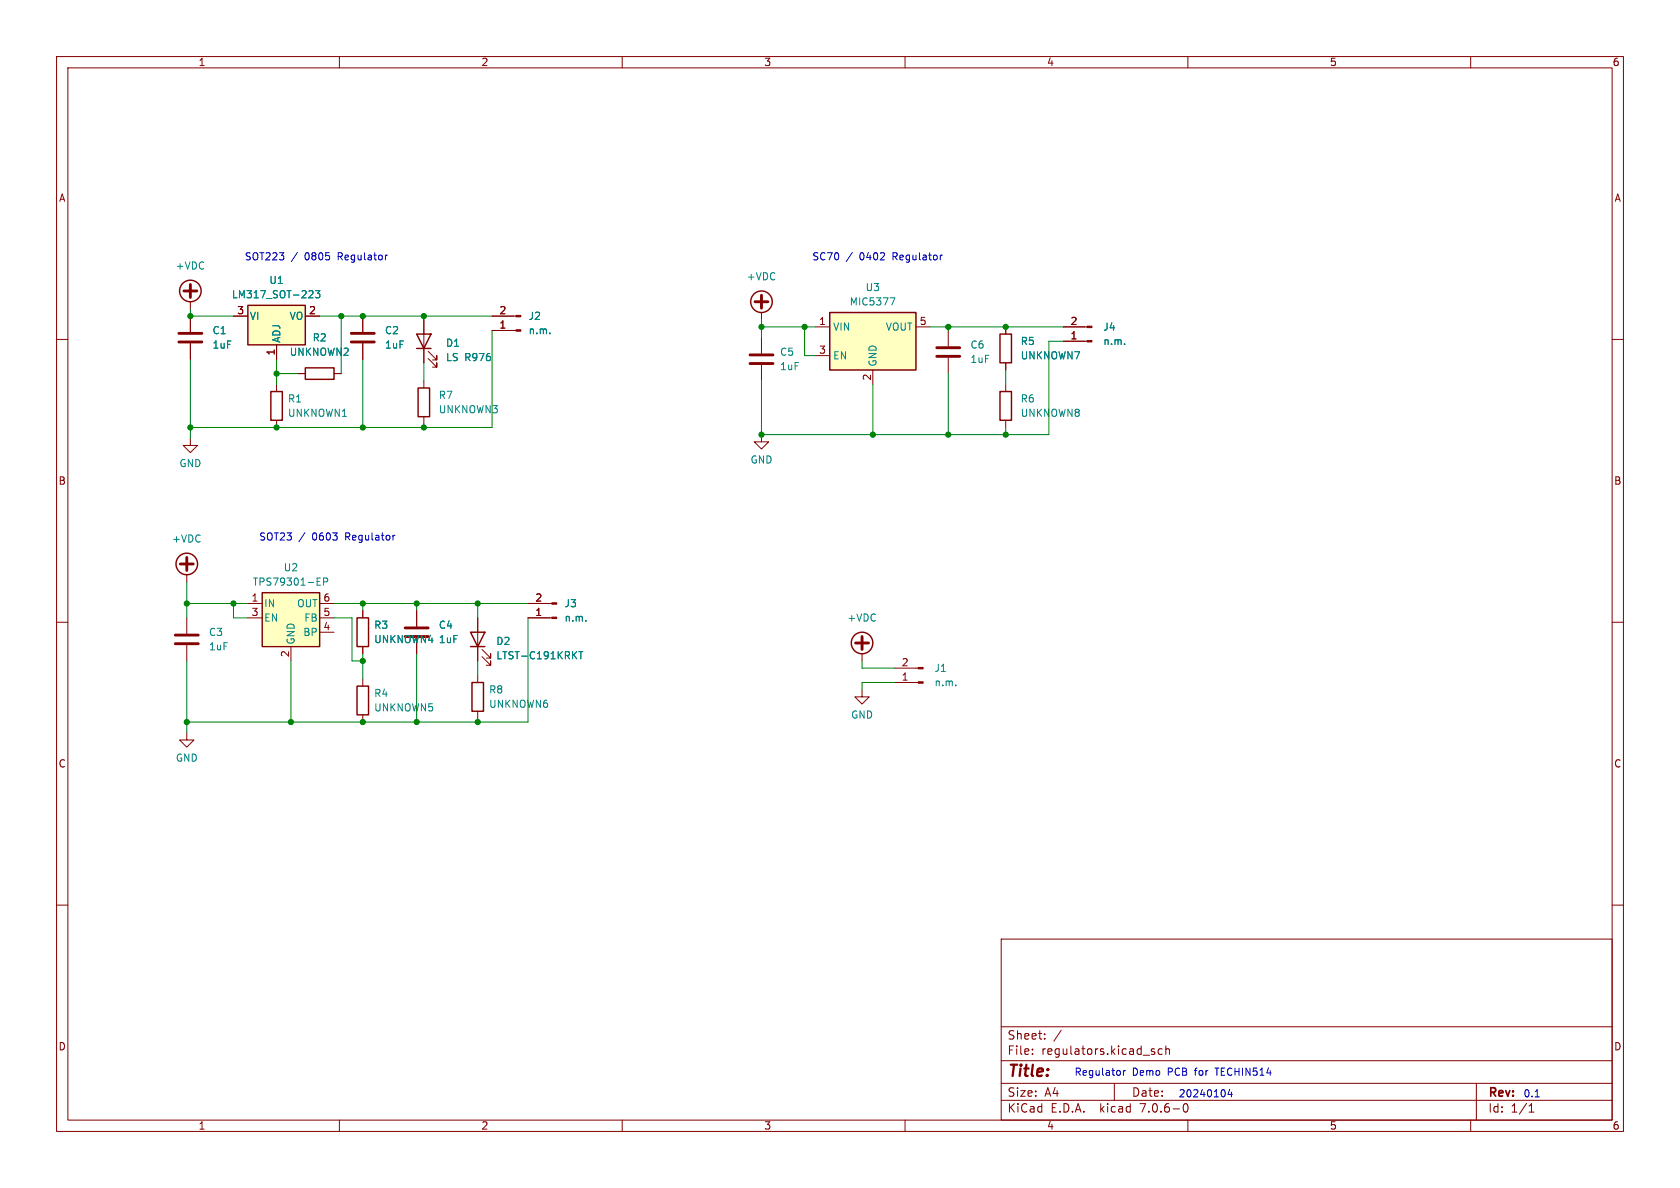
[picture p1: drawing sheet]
(kicad_sch
 (version 20231120)
 (generator "eeschema")
 (generator_version "8.0")
 (paper "A4")
 (lib_symbols
  (symbol "Connector:Conn_01x02_Pin"
   (pin_names
    (offset 1.016) hide) (exclude_from_sim no) (in_bom yes) (on_board yes)
   (property "Reference" "J" (at 0 2.54 0) (effects (font (size 1.27 1.27))))
   (property "Value" "Conn_01x02_Pin" (at 0 -5.08 0) (effects (font (size 1.27 1.27))))
   (property "Footprint" "" (at 0 0 0) (effects (font (size 1.27 1.27)) (hide yes)))
   (property "Datasheet" "~" (at 0 0 0) (effects (font (size 1.27 1.27)) (hide yes)))
   (property "Description" "Generic connector, single row, 01x02, script generated" (at 0 0 0) (effects (font (size 1.27 1.27)) (hide yes)))
   (property "ki_locked" "" (at 0 0 0) (effects (font (size 1.27 1.27))))
   (symbol "Conn_01x02_Pin_1_1"
    (polyline (pts (xy 1.27 -2.54) (xy 0.8636 -2.54)) (stroke (width 0.1524) (type default)) (fill (type none)))
    (polyline (pts (xy 1.27 0) (xy 0.8636 0)) (stroke (width 0.1524) (type default)) (fill (type none)))
    (rectangle (start 0.8636 -2.413) (end 0 -2.667) (stroke (width 0.1524) (type default)) (fill (type outline)))
    (rectangle (start 0.8636 0.127) (end 0 -0.127) (stroke (width 0.1524) (type default)) (fill (type outline)))
    (pin passive line (at 5.08 0 180) (length 3.81) (name "Pin_1" (effects (font (size 1.27 1.27)))) (number "1" (effects (font (size 1.27 1.27)))))
    (pin passive line (at 5.08 -2.54 180) (length 3.81) (name "Pin_2" (effects (font (size 1.27 1.27)))) (number "2" (effects (font (size 1.27 1.27)))))))
  (symbol "Device:C"
   (pin_numbers hide)
   (pin_names
    (offset 0.254)) (exclude_from_sim no) (in_bom yes) (on_board yes)
   (property "Reference" "C" (at 0.635 2.54 0) (effects (font (size 1.27 1.27)) (justify left)))
   (property "Value" "C" (at 0.635 -2.54 0) (effects (font (size 1.27 1.27)) (justify left)))
   (property "Footprint" "" (at 0.9652 -3.81 0) (effects (font (size 1.27 1.27)) (hide yes)))
   (property "Datasheet" "~" (at 0 0 0) (effects (font (size 1.27 1.27)) (hide yes)))
   (property "Description" "Unpolarized capacitor" (at 0 0 0) (effects (font (size 1.27 1.27)) (hide yes)))
   (symbol "C_0_1"
    (polyline (pts (xy -2.032 -0.762) (xy 2.032 -0.762)) (stroke (width 0.508) (type default)) (fill (type none)))
    (polyline (pts (xy -2.032 0.762) (xy 2.032 0.762)) (stroke (width 0.508) (type default)) (fill (type none))))
   (symbol "C_1_1"
    (pin passive line (at 0 3.81 270) (length 2.794) (name "~" (effects (font (size 1.27 1.27)))) (number "1" (effects (font (size 1.27 1.27)))))
    (pin passive line (at 0 -3.81 90) (length 2.794) (name "~" (effects (font (size 1.27 1.27)))) (number "2" (effects (font (size 1.27 1.27)))))))
  (symbol "Device:LED"
   (pin_numbers hide)
   (pin_names
    (offset 1.016) hide) (exclude_from_sim no) (in_bom yes) (on_board yes)
   (property "Reference" "D" (at 0 2.54 0) (effects (font (size 1.27 1.27))))
   (property "Value" "LED" (at 0 -2.54 0) (effects (font (size 1.27 1.27))))
   (property "Footprint" "" (at 0 0 0) (effects (font (size 1.27 1.27)) (hide yes)))
   (property "Datasheet" "~" (at 0 0 0) (effects (font (size 1.27 1.27)) (hide yes)))
   (property "Description" "Light emitting diode" (at 0 0 0) (effects (font (size 1.27 1.27)) (hide yes)))
   (symbol "LED_0_1"
    (polyline (pts (xy -1.27 -1.27) (xy -1.27 1.27)) (stroke (width 0.254) (type default)) (fill (type none)))
    (polyline (pts (xy -1.27 0) (xy 1.27 0)) (stroke (width 0) (type default)) (fill (type none)))
    (polyline (pts (xy 1.27 -1.27) (xy 1.27 1.27) (xy -1.27 0) (xy 1.27 -1.27)) (stroke (width 0.254) (type default)) (fill (type none)))
    (polyline (pts (xy -3.048 -0.762) (xy -4.572 -2.286) (xy -3.81 -2.286) (xy -4.572 -2.286) (xy -4.572 -1.524)) (stroke (width 0) (type default)) (fill (type none)))
    (polyline (pts (xy -1.778 -0.762) (xy -3.302 -2.286) (xy -2.54 -2.286) (xy -3.302 -2.286) (xy -3.302 -1.524)) (stroke (width 0) (type default)) (fill (type none))))
   (symbol "LED_1_1"
    (pin passive line (at -3.81 0 0) (length 2.54) (name "K" (effects (font (size 1.27 1.27)))) (number "1" (effects (font (size 1.27 1.27)))))
    (pin passive line (at 3.81 0 180) (length 2.54) (name "A" (effects (font (size 1.27 1.27)))) (number "2" (effects (font (size 1.27 1.27)))))))
  (symbol "Device:R"
   (pin_numbers hide)
   (pin_names
    (offset 0)) (exclude_from_sim no) (in_bom yes) (on_board yes)
   (property "Reference" "R" (at 2.032 0 90) (effects (font (size 1.27 1.27))))
   (property "Value" "R" (at 0 0 90) (effects (font (size 1.27 1.27))))
   (property "Footprint" "" (at -1.778 0 90) (effects (font (size 1.27 1.27)) (hide yes)))
   (property "Datasheet" "~" (at 0 0 0) (effects (font (size 1.27 1.27)) (hide yes)))
   (property "Description" "Resistor" (at 0 0 0) (effects (font (size 1.27 1.27)) (hide yes)))
   (symbol "R_0_1"
    (rectangle (start -1.016 -2.54) (end 1.016 2.54) (stroke (width 0.254) (type default)) (fill (type none))))
   (symbol "R_1_1"
    (pin passive line (at 0 3.81 270) (length 1.27) (name "~" (effects (font (size 1.27 1.27)))) (number "1" (effects (font (size 1.27 1.27)))))
    (pin passive line (at 0 -3.81 90) (length 1.27) (name "~" (effects (font (size 1.27 1.27)))) (number "2" (effects (font (size 1.27 1.27)))))))
  (symbol "Regulator_Linear:LM317_SOT-223"
   (pin_names
    (offset 0.254)) (exclude_from_sim no) (in_bom yes) (on_board yes)
   (property "Reference" "U" (at -3.81 3.175 0) (effects (font (size 1.27 1.27))))
   (property "Value" "LM317_SOT-223" (at 0 3.175 0) (effects (font (size 1.27 1.27)) (justify left)))
   (property "Footprint" "Package_TO_SOT_SMD:SOT-223-3_TabPin2" (at 0 6.35 0) (effects (font (size 1.27 1.27)
    (italic yes)) (hide yes)))
   (property "Datasheet" "http://www.ti.com/lit/ds/symlink/lm317.pdf" (at 0 0 0) (effects (font (size 1.27 1.27)) (hide yes)))
   (property "Description" "1.5A 35V Adjustable Linear Regulator, SOT-223" (at 0 0 0) (effects (font (size 1.27 1.27)) (hide yes)))
   (symbol "LM317_SOT-223_0_1"
    (rectangle (start -5.08 1.905) (end 5.08 -5.08) (stroke (width 0.254) (type default)) (fill (type background))))
   (symbol "LM317_SOT-223_1_1"
    (pin input line (at 0 -7.62 90) (length 2.54) (name "ADJ" (effects (font (size 1.27 1.27)))) (number "1" (effects (font (size 1.27 1.27)))))
    (pin power_out line (at 7.62 0 180) (length 2.54) (name "VO" (effects (font (size 1.27 1.27)))) (number "2" (effects (font (size 1.27 1.27)))))
    (pin power_in line (at -7.62 0 0) (length 2.54) (name "VI" (effects (font (size 1.27 1.27)))) (number "3" (effects (font (size 1.27 1.27)))))))
  (symbol "Regulator_Linear:MIC5366-3.3YC5" (exclude_from_sim no) (in_bom yes) (on_board yes)
   (property "Reference" "U" (at -6.35 6.35 0) (effects (font (size 1.27 1.27))))
   (property "Value" "MIC5366-3.3YC5" (at 0 6.35 0) (effects (font (size 1.27 1.27)) (justify left)))
   (property "Footprint" "Package_TO_SOT_SMD:SOT-353_SC-70-5" (at 0 8.89 0) (effects (font (size 1.27 1.27)) (hide yes)))
   (property "Datasheet" "http://ww1.microchip.com/downloads/en/DeviceDoc/mic5365.pdf" (at -7.62 20.32 0) (effects (font (size 1.27 1.27)) (hide yes)))
   (property "Description" "150mA Low-dropout Voltage Regulator, Vout 3.3V, Output discharge circuit, Vin up to 5.5V, SC-70-5" (at 0 0 0) (effects (font (size 1.27 1.27)) (hide yes)))
   (symbol "MIC5366-3.3YC5_0_1"
    (rectangle (start -7.62 -5.08) (end 7.62 5.08) (stroke (width 0.254) (type default)) (fill (type background))))
   (symbol "MIC5366-3.3YC5_1_1"
    (pin power_in line (at -10.16 2.54 0) (length 2.54) (name "VIN" (effects (font (size 1.27 1.27)))) (number "1" (effects (font (size 1.27 1.27)))))
    (pin power_in line (at 0 -7.62 90) (length 2.54) (name "GND" (effects (font (size 1.27 1.27)))) (number "2" (effects (font (size 1.27 1.27)))))
    (pin input line (at -10.16 -2.54 0) (length 2.54) (name "EN" (effects (font (size 1.27 1.27)))) (number "3" (effects (font (size 1.27 1.27)))))
    (pin no_connect line (at 7.62 -2.54 180) (length 2.54) hide (name "NC" (effects (font (size 1.27 1.27)))) (number "4" (effects (font (size 1.27 1.27)))))
    (pin power_out line (at 10.16 2.54 180) (length 2.54) (name "VOUT" (effects (font (size 1.27 1.27)))) (number "5" (effects (font (size 1.27 1.27)))))))
  (symbol "Regulator_Linear:TPS79301-EP"
   (pin_names
    (offset 0.254)) (exclude_from_sim no) (in_bom yes) (on_board yes)
   (property "Reference" "U" (at -3.81 5.715 0) (effects (font (size 1.27 1.27))))
   (property "Value" "TPS79301-EP" (at 0 5.715 0) (effects (font (size 1.27 1.27)) (justify left)))
   (property "Footprint" "Package_TO_SOT_SMD:SOT-23-6" (at 0 8.255 0) (effects (font (size 1.27 1.27)
    (italic yes)) (hide yes)))
   (property "Datasheet" "http://www.ti.com/lit/ds/symlink/tps79333-ep.pdf" (at 0 1.27 0) (effects (font (size 1.27 1.27)) (hide yes)))
   (property "Description" "200mA UltraLow-Noise, High-Precision, Fast RF, Low Drop-out Voltage Regulator, Adjustable Output, SOT-23" (at 0 0 0) (effects (font (size 1.27 1.27)) (hide yes)))
   (symbol "TPS79301-EP_1_1"
    (rectangle (start 5.08 -5.08) (end -5.08 4.445) (stroke (width 0.254) (type default)) (fill (type background)))
    (pin power_in line (at -7.62 2.54 0) (length 2.54) (name "IN" (effects (font (size 1.27 1.27)))) (number "1" (effects (font (size 1.27 1.27)))))
    (pin power_in line (at 0 -7.62 90) (length 2.54) (name "GND" (effects (font (size 1.27 1.27)))) (number "2" (effects (font (size 1.27 1.27)))))
    (pin input line (at -7.62 0 0) (length 2.54) (name "EN" (effects (font (size 1.27 1.27)))) (number "3" (effects (font (size 1.27 1.27)))))
    (pin passive line (at 7.62 -2.54 180) (length 2.54) (name "BP" (effects (font (size 1.27 1.27)))) (number "4" (effects (font (size 1.27 1.27)))))
    (pin input line (at 7.62 0 180) (length 2.54) (name "FB" (effects (font (size 1.27 1.27)))) (number "5" (effects (font (size 1.27 1.27)))))
    (pin power_out line (at 7.62 2.54 180) (length 2.54) (name "OUT" (effects (font (size 1.27 1.27)))) (number "6" (effects (font (size 1.27 1.27)))))))
  (symbol "power:+VDC"
   (power)
   (pin_names
    (offset 0)) (exclude_from_sim no) (in_bom yes) (on_board yes)
   (property "Reference" "#PWR" (at 0 -2.54 0) (effects (font (size 1.27 1.27)) (hide yes)))
   (property "Value" "+VDC" (at 0 6.35 0) (effects (font (size 1.27 1.27))))
   (property "Footprint" "" (at 0 0 0) (effects (font (size 1.27 1.27)) (hide yes)))
   (property "Datasheet" "" (at 0 0 0) (effects (font (size 1.27 1.27)) (hide yes)))
   (property "Description" "Power symbol creates a global label with name \"+VDC\"" (at 0 0 0) (effects (font (size 1.27 1.27)) (hide yes)))
   (symbol "+VDC_0_1"
    (polyline (pts (xy -1.143 3.175) (xy 1.143 3.175)) (stroke (width 0.508) (type default)) (fill (type none)))
    (polyline (pts (xy 0 0) (xy 0 1.27)) (stroke (width 0) (type default)) (fill (type none)))
    (polyline (pts (xy 0 2.032) (xy 0 4.318)) (stroke (width 0.508) (type default)) (fill (type none)))
    (circle (center 0 3.175) (radius 1.905) (stroke (width 0.254) (type default)) (fill (type none))))
   (symbol "+VDC_1_1"
    (pin power_in line (at 0 0 90) (length 0) hide (name "+VDC" (effects (font (size 1.27 1.27)))) (number "1" (effects (font (size 1.27 1.27)))))))
  (symbol "power:GND"
   (power)
   (pin_names
    (offset 0)) (exclude_from_sim no) (in_bom yes) (on_board yes)
   (property "Reference" "#PWR" (at 0 -6.35 0) (effects (font (size 1.27 1.27)) (hide yes)))
   (property "Value" "GND" (at 0 -3.81 0) (effects (font (size 1.27 1.27))))
   (property "Footprint" "" (at 0 0 0) (effects (font (size 1.27 1.27)) (hide yes)))
   (property "Datasheet" "" (at 0 0 0) (effects (font (size 1.27 1.27)) (hide yes)))
   (property "Description" "Power symbol creates a global label with name \"GND\" , ground" (at 0 0 0) (effects (font (size 1.27 1.27)) (hide yes)))
   (symbol "GND_0_1"
    (polyline (pts (xy 0 0) (xy 0 -1.27) (xy 1.27 -1.27) (xy 0 -2.54) (xy -1.27 -1.27) (xy 0 -1.27)) (stroke (width 0) (type default)) (fill (type none))))
   (symbol "GND_1_1"
    (pin power_in line (at 0 0 270) (length 0) hide (name "GND" (effects (font (size 1.27 1.27)))) (number "1" (effects (font (size 1.27 1.27))))))))
 (junction
  (at 64.135 55.88)
  (diameter 0)
  (color 0 0 0 0))
 (junction
  (at 73.66 106.68)
  (diameter 0)
  (color 0 0 0 0))
 (junction
  (at 142.24 57.785)
  (diameter 0)
  (color 0 0 0 0))
 (junction
  (at 48.895 75.565)
  (diameter 0)
  (color 0 0 0 0))
 (junction
  (at 73.66 127.635)
  (diameter 0)
  (color 0 0 0 0))
 (junction
  (at 33.655 75.565)
  (diameter 0)
  (color 0 0 0 0))
 (junction
  (at 84.455 106.68)
  (diameter 0)
  (color 0 0 0 0))
 (junction
  (at 41.275 106.68)
  (diameter 0)
  (color 0 0 0 0))
 (junction
  (at 64.135 116.84)
  (diameter 0)
  (color 0 0 0 0))
 (junction
  (at 167.64 57.785)
  (diameter 0)
  (color 0 0 0 0))
 (junction
  (at 134.62 76.835)
  (diameter 0)
  (color 0 0 0 0))
 (junction
  (at 74.93 75.565)
  (diameter 0)
  (color 0 0 0 0))
 (junction
  (at 33.02 106.68)
  (diameter 0)
  (color 0 0 0 0))
 (junction
  (at 167.64 76.835)
  (diameter 0)
  (color 0 0 0 0))
 (junction
  (at 134.62 57.785)
  (diameter 0)
  (color 0 0 0 0))
 (junction
  (at 33.02 127.635)
  (diameter 0)
  (color 0 0 0 0))
 (junction
  (at 33.655 55.88)
  (diameter 0)
  (color 0 0 0 0))
 (junction
  (at 177.8 76.835)
  (diameter 0)
  (color 0 0 0 0))
 (junction
  (at 51.435 127.635)
  (diameter 0)
  (color 0 0 0 0))
 (junction
  (at 64.135 75.565)
  (diameter 0)
  (color 0 0 0 0))
 (junction
  (at 64.135 106.68)
  (diameter 0)
  (color 0 0 0 0))
 (junction
  (at 48.895 66.04)
  (diameter 0)
  (color 0 0 0 0))
 (junction
  (at 177.8 57.785)
  (diameter 0)
  (color 0 0 0 0))
 (junction
  (at 154.305 76.835)
  (diameter 0)
  (color 0 0 0 0))
 (junction
  (at 74.93 55.88)
  (diameter 0)
  (color 0 0 0 0))
 (junction
  (at 84.455 127.635)
  (diameter 0)
  (color 0 0 0 0))
 (junction
  (at 64.135 127.635)
  (diameter 0)
  (color 0 0 0 0))
 (junction
  (at 60.325 55.88)
  (diameter 0)
  (color 0 0 0 0))
 (wire
  (pts (xy 73.66 127.635) (xy 64.135 127.635))
  (stroke (width 0) (type default)))
 (wire
  (pts (xy 152.4 120.65) (xy 152.4 121.92))
  (stroke (width 0) (type default)))
 (wire
  (pts (xy 142.24 57.785) (xy 142.24 62.865))
  (stroke (width 0) (type default)))
 (wire
  (pts (xy 41.275 109.22) (xy 41.275 106.68))
  (stroke (width 0) (type default)))
 (wire
  (pts (xy 93.345 109.22) (xy 93.345 127.635))
  (stroke (width 0) (type default)))
 (wire
  (pts (xy 84.455 127.635) (xy 73.66 127.635))
  (stroke (width 0) (type default)))
 (wire
  (pts (xy 41.275 106.68) (xy 43.815 106.68))
  (stroke (width 0) (type default)))
 (wire
  (pts (xy 134.62 67.31) (xy 134.62 76.835))
  (stroke (width 0) (type default)))
 (wire
  (pts (xy 164.465 57.785) (xy 167.64 57.785))
  (stroke (width 0) (type default)))
 (wire
  (pts (xy 84.455 109.22) (xy 84.455 106.68))
  (stroke (width 0) (type default)))
 (wire
  (pts (xy 84.455 106.68) (xy 93.345 106.68))
  (stroke (width 0) (type default)))
 (wire
  (pts (xy 64.135 75.565) (xy 48.895 75.565))
  (stroke (width 0) (type default)))
 (wire
  (pts (xy 74.93 75.565) (xy 74.93 74.93))
  (stroke (width 0) (type default)))
 (wire
  (pts (xy 48.895 66.04) (xy 48.895 63.5))
  (stroke (width 0) (type default)))
 (wire
  (pts (xy 167.64 57.785) (xy 177.8 57.785))
  (stroke (width 0) (type default)))
 (wire
  (pts (xy 185.42 60.325) (xy 185.42 76.835))
  (stroke (width 0) (type default)))
 (wire
  (pts (xy 152.4 118.11) (xy 158.115 118.11))
  (stroke (width 0) (type default)))
 (wire
  (pts (xy 64.135 75.565) (xy 74.93 75.565))
  (stroke (width 0) (type default)))
 (wire
  (pts (xy 93.345 127.635) (xy 84.455 127.635))
  (stroke (width 0) (type default)))
 (wire
  (pts (xy 52.705 66.04) (xy 48.895 66.04))
  (stroke (width 0) (type default)))
 (wire
  (pts (xy 33.655 55.88) (xy 41.275 55.88))
  (stroke (width 0) (type default)))
 (wire
  (pts (xy 154.305 76.835) (xy 167.64 76.835))
  (stroke (width 0) (type default)))
 (wire
  (pts (xy 84.455 106.68) (xy 73.66 106.68))
  (stroke (width 0) (type default)))
 (wire
  (pts (xy 74.93 55.88) (xy 86.995 55.88))
  (stroke (width 0) (type default)))
 (wire
  (pts (xy 33.02 106.68) (xy 41.275 106.68))
  (stroke (width 0) (type default)))
 (wire
  (pts (xy 33.02 102.87) (xy 33.02 106.68))
  (stroke (width 0) (type default)))
 (wire
  (pts (xy 154.305 67.945) (xy 154.305 76.835))
  (stroke (width 0) (type default)))
 (wire
  (pts (xy 64.135 106.68) (xy 73.66 106.68))
  (stroke (width 0) (type default)))
 (wire
  (pts (xy 177.8 57.785) (xy 187.96 57.785))
  (stroke (width 0) (type default)))
 (wire
  (pts (xy 152.4 118.11) (xy 152.4 116.84))
  (stroke (width 0) (type default)))
 (wire
  (pts (xy 74.93 64.135) (xy 74.93 67.31))
  (stroke (width 0) (type default)))
 (wire
  (pts (xy 33.02 127.635) (xy 51.435 127.635))
  (stroke (width 0) (type default)))
 (wire
  (pts (xy 177.8 76.835) (xy 177.8 75.565))
  (stroke (width 0) (type default)))
 (wire
  (pts (xy 177.8 65.405) (xy 177.8 67.945))
  (stroke (width 0) (type default)))
 (wire
  (pts (xy 60.325 55.88) (xy 64.135 55.88))
  (stroke (width 0) (type default)))
 (wire
  (pts (xy 33.655 75.565) (xy 48.895 75.565))
  (stroke (width 0) (type default)))
 (wire
  (pts (xy 64.135 106.68) (xy 64.135 107.95))
  (stroke (width 0) (type default)))
 (wire
  (pts (xy 167.64 66.04) (xy 167.64 76.835))
  (stroke (width 0) (type default)))
 (wire
  (pts (xy 33.655 63.5) (xy 33.655 75.565))
  (stroke (width 0) (type default)))
 (wire
  (pts (xy 64.135 116.84) (xy 64.135 120.015))
  (stroke (width 0) (type default)))
 (wire
  (pts (xy 74.93 55.88) (xy 74.93 56.515))
  (stroke (width 0) (type default)))
 (wire
  (pts (xy 158.115 120.65) (xy 152.4 120.65))
  (stroke (width 0) (type default)))
 (wire
  (pts (xy 185.42 76.835) (xy 177.8 76.835))
  (stroke (width 0) (type default)))
 (wire
  (pts (xy 62.23 116.84) (xy 62.23 109.22))
  (stroke (width 0) (type default)))
 (wire
  (pts (xy 62.23 109.22) (xy 59.055 109.22))
  (stroke (width 0) (type default)))
 (wire
  (pts (xy 134.62 76.835) (xy 154.305 76.835))
  (stroke (width 0) (type default)))
 (wire
  (pts (xy 73.66 115.57) (xy 73.66 127.635))
  (stroke (width 0) (type default)))
 (wire
  (pts (xy 187.96 60.325) (xy 185.42 60.325))
  (stroke (width 0) (type default)))
 (wire
  (pts (xy 73.66 106.68) (xy 73.66 107.95))
  (stroke (width 0) (type default)))
 (wire
  (pts (xy 134.62 56.515) (xy 134.62 57.785))
  (stroke (width 0) (type default)))
 (wire
  (pts (xy 86.995 75.565) (xy 86.995 58.42))
  (stroke (width 0) (type default)))
 (wire
  (pts (xy 134.62 57.785) (xy 134.62 59.69))
  (stroke (width 0) (type default)))
 (wire
  (pts (xy 167.64 76.835) (xy 177.8 76.835))
  (stroke (width 0) (type default)))
 (wire
  (pts (xy 51.435 127.635) (xy 64.135 127.635))
  (stroke (width 0) (type default)))
 (wire
  (pts (xy 51.435 116.84) (xy 51.435 127.635))
  (stroke (width 0) (type default)))
 (wire
  (pts (xy 142.24 57.785) (xy 144.145 57.785))
  (stroke (width 0) (type default)))
 (wire
  (pts (xy 144.145 62.865) (xy 142.24 62.865))
  (stroke (width 0) (type default)))
 (wire
  (pts (xy 64.135 115.57) (xy 64.135 116.84))
  (stroke (width 0) (type default)))
 (wire
  (pts (xy 33.655 54.61) (xy 33.655 55.88))
  (stroke (width 0) (type default)))
 (wire
  (pts (xy 64.135 116.84) (xy 62.23 116.84))
  (stroke (width 0) (type default)))
 (wire
  (pts (xy 134.62 57.785) (xy 142.24 57.785))
  (stroke (width 0) (type default)))
 (wire
  (pts (xy 64.135 63.5) (xy 64.135 75.565))
  (stroke (width 0) (type default)))
 (wire
  (pts (xy 60.325 55.88) (xy 56.515 55.88))
  (stroke (width 0) (type default)))
 (wire
  (pts (xy 33.02 116.84) (xy 33.02 127.635))
  (stroke (width 0) (type default)))
 (wire
  (pts (xy 84.455 127) (xy 84.455 127.635))
  (stroke (width 0) (type default)))
 (wire
  (pts (xy 33.02 127.635) (xy 33.02 129.54))
  (stroke (width 0) (type default)))
 (wire
  (pts (xy 167.64 57.785) (xy 167.64 58.42))
  (stroke (width 0) (type default)))
 (wire
  (pts (xy 43.815 109.22) (xy 41.275 109.22))
  (stroke (width 0) (type default)))
 (wire
  (pts (xy 33.655 75.565) (xy 33.655 77.47))
  (stroke (width 0) (type default)))
 (wire
  (pts (xy 60.325 66.04) (xy 60.325 55.88))
  (stroke (width 0) (type default)))
 (wire
  (pts (xy 84.455 116.84) (xy 84.455 119.38))
  (stroke (width 0) (type default)))
 (wire
  (pts (xy 48.895 66.04) (xy 48.895 67.945))
  (stroke (width 0) (type default)))
 (wire
  (pts (xy 33.02 106.68) (xy 33.02 109.22))
  (stroke (width 0) (type default)))
 (wire
  (pts (xy 74.93 75.565) (xy 86.995 75.565))
  (stroke (width 0) (type default)))
 (wire
  (pts (xy 59.055 106.68) (xy 64.135 106.68))
  (stroke (width 0) (type default)))
 (wire
  (pts (xy 64.135 55.88) (xy 74.93 55.88))
  (stroke (width 0) (type default)))
 (text "SOT23 / 0603 Regulator\n"
  (exclude_from_sim no)
  (at 45.72 95.885 0)
  (effects (font (size 1.27 1.27)) (justify left bottom)))
 (text "SOT223 / 0805 Regulator"
  (exclude_from_sim no)
  (at 43.18 46.355 0)
  (effects (font (size 1.27 1.27)) (justify left bottom)))
 (text "Regulator Demo PCB for TECHIN514"
  (exclude_from_sim no)
  (at 189.865 190.5 0)
  (effects (font (size 1.27 1.27)) (justify left bottom)))
 (text "0.1"
  (exclude_from_sim no)
  (at 269.24 194.31 0)
  (effects (font (size 1.27 1.27)) (justify left bottom)))
 (text "SC70 / 0402 Regulator"
  (exclude_from_sim no)
  (at 143.51 46.355 0)
  (effects (font (size 1.27 1.27)) (justify left bottom)))
 (text "20240104"
  (exclude_from_sim no)
  (at 208.28 194.31 0)
  (effects (font (size 1.27 1.27)) (justify left bottom)))
 (symbol
  (lib_id "Device:R")
  (at 177.8 61.595 0)
  (unit 1)
  (exclude_from_sim no)
  (in_bom yes)
  (on_board yes)
  (dnp no)
  (fields_autoplaced yes)
  (property "Reference" "R5" (at 180.34 60.325 0) (effects (font (size 1.27 1.27)) (justify left)))
  (property "Value" "UNKNOWN7" (at 180.34 62.865 0) (effects (font (size 1.27 1.27)) (justify left)))
  (property "Footprint" "Resistor_SMD:R_0402_1005Metric_Pad0.72x0.64mm_HandSolder" (at 176.022 61.595 90) (effects (font (size 1.27 1.27)) (hide yes)))
  (property "Datasheet" "~" (at 177.8 61.595 0) (effects (font (size 1.27 1.27)) (hide yes)))
  (property "Description" "" (at 177.8 61.595 0) (effects (font (size 1.27 1.27)) (hide yes)))
  (pin "1")
  (pin "2"))
 (symbol
  (lib_id "power:GND")
  (at 152.4 121.92 0)
  (unit 1)
  (exclude_from_sim no)
  (in_bom yes)
  (on_board yes)
  (dnp no)
  (fields_autoplaced yes)
  (property "Reference" "#PWR03" (at 152.4 128.27 0) (effects (font (size 1.27 1.27)) (hide yes)))
  (property "Value" "GND" (at 152.4 126.365 0) (effects (font (size 1.27 1.27))))
  (property "Footprint" "" (at 152.4 121.92 0) (effects (font (size 1.27 1.27)) (hide yes)))
  (property "Datasheet" "" (at 152.4 121.92 0) (effects (font (size 1.27 1.27)) (hide yes)))
  (property "Description" "" (at 152.4 121.92 0) (effects (font (size 1.27 1.27)) (hide yes)))
  (pin "1"))
 (symbol
  (lib_id "Device:C")
  (at 64.135 59.69 0)
  (unit 1)
  (exclude_from_sim no)
  (in_bom yes)
  (on_board yes)
  (dnp no)
  (fields_autoplaced yes)
  (property "Reference" "C2" (at 67.945 58.42 0) (effects (font (size 1.27 1.27)) (justify left)))
  (property "Value" "1uF" (at 67.945 60.96 0) (effects (font (size 1.27 1.27)) (justify left)))
  (property "Footprint" "Capacitor_SMD:C_0805_2012Metric_Pad1.18x1.45mm_HandSolder" (at 65.1002 63.5 0) (effects (font (size 1.27 1.27)) (hide yes)))
  (property "Datasheet" "~" (at 64.135 59.69 0) (effects (font (size 1.27 1.27)) (hide yes)))
  (property "Description" "" (at 64.135 59.69 0) (effects (font (size 1.27 1.27)) (hide yes)))
  (pin "1")
  (pin "2"))
 (symbol
  (lib_id "Device:C")
  (at 73.66 111.76 0)
  (unit 1)
  (exclude_from_sim no)
  (in_bom yes)
  (on_board yes)
  (dnp no)
  (fields_autoplaced yes)
  (property "Reference" "C4" (at 77.47 110.49 0) (effects (font (size 1.27 1.27)) (justify left)))
  (property "Value" "1uF" (at 77.47 113.03 0) (effects (font (size 1.27 1.27)) (justify left)))
  (property "Footprint" "Capacitor_SMD:C_0603_1608Metric_Pad1.08x0.95mm_HandSolder" (at 74.6252 115.57 0) (effects (font (size 1.27 1.27)) (hide yes)))
  (property "Datasheet" "~" (at 73.66 111.76 0) (effects (font (size 1.27 1.27)) (hide yes)))
  (property "Description" "" (at 73.66 111.76 0) (effects (font (size 1.27 1.27)) (hide yes)))
  (pin "1")
  (pin "2"))
 (symbol
  (lib_id "power:+VDC")
  (at 33.02 102.87 0)
  (unit 1)
  (exclude_from_sim no)
  (in_bom yes)
  (on_board yes)
  (dnp no)
  (fields_autoplaced yes)
  (property "Reference" "#PWR05" (at 33.02 105.41 0) (effects (font (size 1.27 1.27)) (hide yes)))
  (property "Value" "+VDC" (at 33.02 95.25 0) (effects (font (size 1.27 1.27))))
  (property "Footprint" "" (at 33.02 102.87 0) (effects (font (size 1.27 1.27)) (hide yes)))
  (property "Datasheet" "" (at 33.02 102.87 0) (effects (font (size 1.27 1.27)) (hide yes)))
  (property "Description" "" (at 33.02 102.87 0) (effects (font (size 1.27 1.27)) (hide yes)))
  (pin "1"))
 (symbol
  (lib_id "Device:R")
  (at 56.515 66.04 90)
  (unit 1)
  (exclude_from_sim no)
  (in_bom yes)
  (on_board yes)
  (dnp no)
  (fields_autoplaced yes)
  (property "Reference" "R2" (at 56.515 59.69 90) (effects (font (size 1.27 1.27))))
  (property "Value" "UNKNOWN2" (at 56.515 62.23 90) (effects (font (size 1.27 1.27))))
  (property "Footprint" "Resistor_SMD:R_0805_2012Metric_Pad1.20x1.40mm_HandSolder" (at 56.515 67.818 90) (effects (font (size 1.27 1.27)) (hide yes)))
  (property "Datasheet" "~" (at 56.515 66.04 0) (effects (font (size 1.27 1.27)) (hide yes)))
  (property "Description" "" (at 56.515 66.04 0) (effects (font (size 1.27 1.27)) (hide yes)))
  (pin "1")
  (pin "2"))
 (symbol
  (lib_id "Device:R")
  (at 177.8 71.755 0)
  (unit 1)
  (exclude_from_sim no)
  (in_bom yes)
  (on_board yes)
  (dnp no)
  (fields_autoplaced yes)
  (property "Reference" "R6" (at 180.34 70.485 0) (effects (font (size 1.27 1.27)) (justify left)))
  (property "Value" "UNKNOWN8" (at 180.34 73.025 0) (effects (font (size 1.27 1.27)) (justify left)))
  (property "Footprint" "Resistor_SMD:R_0402_1005Metric_Pad0.72x0.64mm_HandSolder" (at 176.022 71.755 90) (effects (font (size 1.27 1.27)) (hide yes)))
  (property "Datasheet" "~" (at 177.8 71.755 0) (effects (font (size 1.27 1.27)) (hide yes)))
  (property "Description" "" (at 177.8 71.755 0) (effects (font (size 1.27 1.27)) (hide yes)))
  (pin "1")
  (pin "2"))
 (symbol
  (lib_id "Device:C")
  (at 167.64 62.23 0)
  (unit 1)
  (exclude_from_sim no)
  (in_bom yes)
  (on_board yes)
  (dnp no)
  (fields_autoplaced yes)
  (property "Reference" "C6" (at 171.45 60.96 0) (effects (font (size 1.27 1.27)) (justify left)))
  (property "Value" "1uF" (at 171.45 63.5 0) (effects (font (size 1.27 1.27)) (justify left)))
  (property "Footprint" "Capacitor_SMD:C_0402_1005Metric_Pad0.74x0.62mm_HandSolder" (at 168.6052 66.04 0) (effects (font (size 1.27 1.27)) (hide yes)))
  (property "Datasheet" "~" (at 167.64 62.23 0) (effects (font (size 1.27 1.27)) (hide yes)))
  (property "Description" "" (at 167.64 62.23 0) (effects (font (size 1.27 1.27)) (hide yes)))
  (pin "1")
  (pin "2"))
 (symbol
  (lib_id "Connector:Conn_01x02_Pin")
  (at 98.425 109.22 180)
  (unit 1)
  (exclude_from_sim no)
  (in_bom yes)
  (on_board yes)
  (dnp no)
  (fields_autoplaced yes)
  (property "Reference" "J3" (at 99.695 106.68 0) (effects (font (size 1.27 1.27)) (justify right)))
  (property "Value" "n.m." (at 99.695 109.22 0) (effects (font (size 1.27 1.27)) (justify right)))
  (property "Footprint" "Connector_PinHeader_2.54mm:PinHeader_1x02_P2.54mm_Vertical" (at 98.425 109.22 0) (effects (font (size 1.27 1.27)) (hide yes)))
  (property "Datasheet" "~" (at 98.425 109.22 0) (effects (font (size 1.27 1.27)) (hide yes)))
  (property "Description" "" (at 98.425 109.22 0) (effects (font (size 1.27 1.27)) (hide yes)))
  (pin "1")
  (pin "2"))
 (symbol
  (lib_id "Connector:Conn_01x02_Pin")
  (at 163.195 120.65 180)
  (unit 1)
  (exclude_from_sim no)
  (in_bom yes)
  (on_board yes)
  (dnp no)
  (fields_autoplaced yes)
  (property "Reference" "J1" (at 165.1 118.11 0) (effects (font (size 1.27 1.27)) (justify right)))
  (property "Value" "n.m." (at 165.1 120.65 0) (effects (font (size 1.27 1.27)) (justify right)))
  (property "Footprint" "Connector_PinHeader_2.54mm:PinHeader_1x02_P2.54mm_Vertical" (at 163.195 120.65 0) (effects (font (size 1.27 1.27)) (hide yes)))
  (property "Datasheet" "~" (at 163.195 120.65 0) (effects (font (size 1.27 1.27)) (hide yes)))
  (property "Description" "" (at 163.195 120.65 0) (effects (font (size 1.27 1.27)) (hide yes)))
  (pin "1")
  (pin "2"))
 (symbol
  (lib_id "Device:R")
  (at 74.93 71.12 0)
  (unit 1)
  (exclude_from_sim no)
  (in_bom yes)
  (on_board yes)
  (dnp no)
  (fields_autoplaced yes)
  (property "Reference" "R7" (at 77.47 69.85 0) (effects (font (size 1.27 1.27)) (justify left)))
  (property "Value" "UNKNOWN3" (at 77.47 72.39 0) (effects (font (size 1.27 1.27)) (justify left)))
  (property "Footprint" "Resistor_SMD:R_0805_2012Metric_Pad1.20x1.40mm_HandSolder" (at 73.152 71.12 90) (effects (font (size 1.27 1.27)) (hide yes)))
  (property "Datasheet" "~" (at 74.93 71.12 0) (effects (font (size 1.27 1.27)) (hide yes)))
  (property "Description" "" (at 74.93 71.12 0) (effects (font (size 1.27 1.27)) (hide yes)))
  (pin "1")
  (pin "2"))
 (symbol
  (lib_id "power:+VDC")
  (at 134.62 56.515 0)
  (unit 1)
  (exclude_from_sim no)
  (in_bom yes)
  (on_board yes)
  (dnp no)
  (fields_autoplaced yes)
  (property "Reference" "#PWR07" (at 134.62 59.055 0) (effects (font (size 1.27 1.27)) (hide yes)))
  (property "Value" "+VDC" (at 134.62 48.895 0) (effects (font (size 1.27 1.27))))
  (property "Footprint" "" (at 134.62 56.515 0) (effects (font (size 1.27 1.27)) (hide yes)))
  (property "Datasheet" "" (at 134.62 56.515 0) (effects (font (size 1.27 1.27)) (hide yes)))
  (property "Description" "" (at 134.62 56.515 0) (effects (font (size 1.27 1.27)) (hide yes)))
  (pin "1"))
 (symbol
  (lib_id "Device:R")
  (at 64.135 123.825 0)
  (unit 1)
  (exclude_from_sim no)
  (in_bom yes)
  (on_board yes)
  (dnp no)
  (fields_autoplaced yes)
  (property "Reference" "R4" (at 66.04 122.555 0) (effects (font (size 1.27 1.27)) (justify left)))
  (property "Value" "UNKNOWN5" (at 66.04 125.095 0) (effects (font (size 1.27 1.27)) (justify left)))
  (property "Footprint" "Resistor_SMD:R_0603_1608Metric_Pad0.98x0.95mm_HandSolder" (at 62.357 123.825 90) (effects (font (size 1.27 1.27)) (hide yes)))
  (property "Datasheet" "~" (at 64.135 123.825 0) (effects (font (size 1.27 1.27)) (hide yes)))
  (property "Description" "" (at 64.135 123.825 0) (effects (font (size 1.27 1.27)) (hide yes)))
  (pin "1")
  (pin "2"))
 (symbol
  (lib_id "Device:LED")
  (at 74.93 60.325 90)
  (unit 1)
  (exclude_from_sim no)
  (in_bom yes)
  (on_board yes)
  (dnp no)
  (fields_autoplaced yes)
  (property "Reference" "D1" (at 78.74 60.6425 90) (effects (font (size 1.27 1.27)) (justify right)))
  (property "Value" "LS R976" (at 78.74 63.1825 90) (effects (font (size 1.27 1.27)) (justify right)))
  (property "Footprint" "LED_SMD:LED_0805_2012Metric_Pad1.15x1.40mm_HandSolder" (at 74.93 60.325 0) (effects (font (size 1.27 1.27)) (hide yes)))
  (property "Datasheet" "~" (at 74.93 60.325 0) (effects (font (size 1.27 1.27)) (hide yes)))
  (property "Description" "" (at 74.93 60.325 0) (effects (font (size 1.27 1.27)) (hide yes)))
  (pin "1")
  (pin "2"))
 (symbol
  (lib_id "Device:R")
  (at 84.455 123.19 0)
  (unit 1)
  (exclude_from_sim no)
  (in_bom yes)
  (on_board yes)
  (dnp no)
  (fields_autoplaced yes)
  (property "Reference" "R8" (at 86.36 121.92 0) (effects (font (size 1.27 1.27)) (justify left)))
  (property "Value" "UNKNOWN6" (at 86.36 124.46 0) (effects (font (size 1.27 1.27)) (justify left)))
  (property "Footprint" "Resistor_SMD:R_0603_1608Metric_Pad0.98x0.95mm_HandSolder" (at 82.677 123.19 90) (effects (font (size 1.27 1.27)) (hide yes)))
  (property "Datasheet" "~" (at 84.455 123.19 0) (effects (font (size 1.27 1.27)) (hide yes)))
  (property "Description" "" (at 84.455 123.19 0) (effects (font (size 1.27 1.27)) (hide yes)))
  (pin "1")
  (pin "2"))
 (symbol
  (lib_id "Device:R")
  (at 64.135 111.76 0)
  (unit 1)
  (exclude_from_sim no)
  (in_bom yes)
  (on_board yes)
  (dnp no)
  (fields_autoplaced yes)
  (property "Reference" "R3" (at 66.04 110.49 0) (effects (font (size 1.27 1.27)) (justify left)))
  (property "Value" "UNKNOWN4" (at 66.04 113.03 0) (effects (font (size 1.27 1.27)) (justify left)))
  (property "Footprint" "Resistor_SMD:R_0603_1608Metric_Pad0.98x0.95mm_HandSolder" (at 62.357 111.76 90) (effects (font (size 1.27 1.27)) (hide yes)))
  (property "Datasheet" "~" (at 64.135 111.76 0) (effects (font (size 1.27 1.27)) (hide yes)))
  (property "Description" "" (at 64.135 111.76 0) (effects (font (size 1.27 1.27)) (hide yes)))
  (pin "1")
  (pin "2"))
 (symbol
  (lib_id "Connector:Conn_01x02_Pin")
  (at 193.04 60.325 180)
  (unit 1)
  (exclude_from_sim no)
  (in_bom yes)
  (on_board yes)
  (dnp no)
  (fields_autoplaced yes)
  (property "Reference" "J4" (at 194.945 57.785 0) (effects (font (size 1.27 1.27)) (justify right)))
  (property "Value" "n.m." (at 194.945 60.325 0) (effects (font (size 1.27 1.27)) (justify right)))
  (property "Footprint" "Connector_PinHeader_2.54mm:PinHeader_1x02_P2.54mm_Vertical" (at 193.04 60.325 0) (effects (font (size 1.27 1.27)) (hide yes)))
  (property "Datasheet" "~" (at 193.04 60.325 0) (effects (font (size 1.27 1.27)) (hide yes)))
  (property "Description" "" (at 193.04 60.325 0) (effects (font (size 1.27 1.27)) (hide yes)))
  (pin "1")
  (pin "2"))
 (symbol
  (lib_id "Device:C")
  (at 134.62 63.5 180)
  (unit 1)
  (exclude_from_sim no)
  (in_bom yes)
  (on_board yes)
  (dnp no)
  (fields_autoplaced yes)
  (property "Reference" "C5" (at 137.795 62.23 0) (effects (font (size 1.27 1.27)) (justify right)))
  (property "Value" "1uF" (at 137.795 64.77 0) (effects (font (size 1.27 1.27)) (justify right)))
  (property "Footprint" "Capacitor_SMD:C_0402_1005Metric_Pad0.74x0.62mm_HandSolder" (at 133.6548 59.69 0) (effects (font (size 1.27 1.27)) (hide yes)))
  (property "Datasheet" "~" (at 134.62 63.5 0) (effects (font (size 1.27 1.27)) (hide yes)))
  (property "Description" "" (at 134.62 63.5 0) (effects (font (size 1.27 1.27)) (hide yes)))
  (pin "1")
  (pin "2"))
 (symbol
  (lib_id "power:GND")
  (at 33.02 129.54 0)
  (unit 1)
  (exclude_from_sim no)
  (in_bom yes)
  (on_board yes)
  (dnp no)
  (fields_autoplaced yes)
  (property "Reference" "#PWR06" (at 33.02 135.89 0) (effects (font (size 1.27 1.27)) (hide yes)))
  (property "Value" "GND" (at 33.02 133.985 0) (effects (font (size 1.27 1.27))))
  (property "Footprint" "" (at 33.02 129.54 0) (effects (font (size 1.27 1.27)) (hide yes)))
  (property "Datasheet" "" (at 33.02 129.54 0) (effects (font (size 1.27 1.27)) (hide yes)))
  (property "Description" "" (at 33.02 129.54 0) (effects (font (size 1.27 1.27)) (hide yes)))
  (pin "1"))
 (symbol
  (lib_id "Connector:Conn_01x02_Pin")
  (at 92.075 58.42 180)
  (unit 1)
  (exclude_from_sim no)
  (in_bom yes)
  (on_board yes)
  (dnp no)
  (fields_autoplaced yes)
  (property "Reference" "J2" (at 93.345 55.88 0) (effects (font (size 1.27 1.27)) (justify right)))
  (property "Value" "n.m." (at 93.345 58.42 0) (effects (font (size 1.27 1.27)) (justify right)))
  (property "Footprint" "Connector_PinHeader_2.54mm:PinHeader_1x02_P2.54mm_Vertical" (at 92.075 58.42 0) (effects (font (size 1.27 1.27)) (hide yes)))
  (property "Datasheet" "~" (at 92.075 58.42 0) (effects (font (size 1.27 1.27)) (hide yes)))
  (property "Description" "" (at 92.075 58.42 0) (effects (font (size 1.27 1.27)) (hide yes)))
  (pin "1")
  (pin "2"))
 (symbol
  (lib_id "Device:R")
  (at 48.895 71.755 0)
  (unit 1)
  (exclude_from_sim no)
  (in_bom yes)
  (on_board yes)
  (dnp no)
  (fields_autoplaced yes)
  (property "Reference" "R1" (at 50.8 70.485 0) (effects (font (size 1.27 1.27)) (justify left)))
  (property "Value" "UNKNOWN1" (at 50.8 73.025 0) (effects (font (size 1.27 1.27)) (justify left)))
  (property "Footprint" "Resistor_SMD:R_0805_2012Metric_Pad1.20x1.40mm_HandSolder" (at 47.117 71.755 90) (effects (font (size 1.27 1.27)) (hide yes)))
  (property "Datasheet" "~" (at 48.895 71.755 0) (effects (font (size 1.27 1.27)) (hide yes)))
  (property "Description" "" (at 48.895 71.755 0) (effects (font (size 1.27 1.27)) (hide yes)))
  (pin "1")
  (pin "2"))
 (symbol
  (lib_id "Regulator_Linear:LM317_SOT-223")
  (at 48.895 55.88 0)
  (unit 1)
  (exclude_from_sim no)
  (in_bom yes)
  (on_board yes)
  (dnp no)
  (fields_autoplaced yes)
  (property "Reference" "U1" (at 48.895 49.53 0) (effects (font (size 1.27 1.27))))
  (property "Value" "LM317_SOT-223" (at 48.895 52.07 0) (effects (font (size 1.27 1.27))))
  (property "Footprint" "Package_TO_SOT_SMD:SOT-223-3_TabPin2" (at 48.895 49.53 0) (effects (font (size 1.27 1.27)
    (italic yes)) (hide yes)))
  (property "Datasheet" "http://www.ti.com/lit/ds/symlink/lm317.pdf" (at 48.895 55.88 0) (effects (font (size 1.27 1.27)) (hide yes)))
  (property "Description" "" (at 48.895 55.88 0) (effects (font (size 1.27 1.27)) (hide yes)))
  (pin "1")
  (pin "2")
  (pin "3"))
 (symbol
  (lib_id "power:+VDC")
  (at 33.655 54.61 0)
  (unit 1)
  (exclude_from_sim no)
  (in_bom yes)
  (on_board yes)
  (dnp no)
  (fields_autoplaced yes)
  (property "Reference" "#PWR01" (at 33.655 57.15 0) (effects (font (size 1.27 1.27)) (hide yes)))
  (property "Value" "+VDC" (at 33.655 46.99 0) (effects (font (size 1.27 1.27))))
  (property "Footprint" "" (at 33.655 54.61 0) (effects (font (size 1.27 1.27)) (hide yes)))
  (property "Datasheet" "" (at 33.655 54.61 0) (effects (font (size 1.27 1.27)) (hide yes)))
  (property "Description" "" (at 33.655 54.61 0) (effects (font (size 1.27 1.27)) (hide yes)))
  (pin "1"))
 (symbol
  (lib_id "Regulator_Linear:TPS79301-EP")
  (at 51.435 109.22 0)
  (unit 1)
  (exclude_from_sim no)
  (in_bom yes)
  (on_board yes)
  (dnp no)
  (fields_autoplaced yes)
  (property "Reference" "U2" (at 51.435 100.33 0) (effects (font (size 1.27 1.27))))
  (property "Value" "TPS79301-EP" (at 51.435 102.87 0) (effects (font (size 1.27 1.27))))
  (property "Footprint" "Package_TO_SOT_SMD:SOT-23-6" (at 51.435 100.965 0) (effects (font (size 1.27 1.27)
    (italic yes)) (hide yes)))
  (property "Datasheet" "http://www.ti.com/lit/ds/symlink/tps79333-ep.pdf" (at 51.435 107.95 0) (effects (font (size 1.27 1.27)) (hide yes)))
  (property "Description" "" (at 51.435 109.22 0) (effects (font (size 1.27 1.27)) (hide yes)))
  (pin "1")
  (pin "2")
  (pin "3")
  (pin "4")
  (pin "5")
  (pin "6"))
 (symbol
  (lib_id "power:GND")
  (at 134.62 76.835 0)
  (unit 1)
  (exclude_from_sim no)
  (in_bom yes)
  (on_board yes)
  (dnp no)
  (fields_autoplaced yes)
  (property "Reference" "#PWR08" (at 134.62 83.185 0) (effects (font (size 1.27 1.27)) (hide yes)))
  (property "Value" "GND" (at 134.62 81.28 0) (effects (font (size 1.27 1.27))))
  (property "Footprint" "" (at 134.62 76.835 0) (effects (font (size 1.27 1.27)) (hide yes)))
  (property "Datasheet" "" (at 134.62 76.835 0) (effects (font (size 1.27 1.27)) (hide yes)))
  (property "Description" "" (at 134.62 76.835 0) (effects (font (size 1.27 1.27)) (hide yes)))
  (pin "1"))
 (symbol
  (lib_id "Regulator_Linear:MIC5366-3.3YC5")
  (at 154.305 60.325 0)
  (unit 1)
  (exclude_from_sim no)
  (in_bom yes)
  (on_board yes)
  (dnp no)
  (fields_autoplaced yes)
  (property "Reference" "U3" (at 154.305 50.8 0) (effects (font (size 1.27 1.27))))
  (property "Value" "MIC5377" (at 154.305 53.34 0) (effects (font (size 1.27 1.27))))
  (property "Footprint" "Package_TO_SOT_SMD:SOT-353_SC-70-5" (at 154.305 51.435 0) (effects (font (size 1.27 1.27)) (hide yes)))
  (property "Datasheet" "http://ww1.microchip.com/downloads/en/DeviceDoc/mic5365.pdf" (at 146.685 40.005 0) (effects (font (size 1.27 1.27)) (hide yes)))
  (property "Description" "" (at 154.305 60.325 0) (effects (font (size 1.27 1.27)) (hide yes)))
  (pin "1")
  (pin "2")
  (pin "3")
  (pin "4")
  (pin "5"))
 (symbol
  (lib_id "power:GND")
  (at 33.655 77.47 0)
  (unit 1)
  (exclude_from_sim no)
  (in_bom yes)
  (on_board yes)
  (dnp no)
  (fields_autoplaced yes)
  (property "Reference" "#PWR04" (at 33.655 83.82 0) (effects (font (size 1.27 1.27)) (hide yes)))
  (property "Value" "GND" (at 33.655 81.915 0) (effects (font (size 1.27 1.27))))
  (property "Footprint" "" (at 33.655 77.47 0) (effects (font (size 1.27 1.27)) (hide yes)))
  (property "Datasheet" "" (at 33.655 77.47 0) (effects (font (size 1.27 1.27)) (hide yes)))
  (property "Description" "" (at 33.655 77.47 0) (effects (font (size 1.27 1.27)) (hide yes)))
  (pin "1"))
 (symbol
  (lib_id "Device:C")
  (at 33.655 59.69 0)
  (unit 1)
  (exclude_from_sim no)
  (in_bom yes)
  (on_board yes)
  (dnp no)
  (fields_autoplaced yes)
  (property "Reference" "C1" (at 37.465 58.42 0) (effects (font (size 1.27 1.27)) (justify left)))
  (property "Value" "1uF" (at 37.465 60.96 0) (effects (font (size 1.27 1.27)) (justify left)))
  (property "Footprint" "Capacitor_SMD:C_0805_2012Metric_Pad1.18x1.45mm_HandSolder" (at 34.6202 63.5 0) (effects (font (size 1.27 1.27)) (hide yes)))
  (property "Datasheet" "~" (at 33.655 59.69 0) (effects (font (size 1.27 1.27)) (hide yes)))
  (property "Description" "" (at 33.655 59.69 0) (effects (font (size 1.27 1.27)) (hide yes)))
  (pin "1")
  (pin "2"))
 (symbol
  (lib_id "Device:LED")
  (at 84.455 113.03 90)
  (unit 1)
  (exclude_from_sim no)
  (in_bom yes)
  (on_board yes)
  (dnp no)
  (fields_autoplaced yes)
  (property "Reference" "D2" (at 87.63 113.3475 90) (effects (font (size 1.27 1.27)) (justify right)))
  (property "Value" "LTST-C191KRKT" (at 87.63 115.8875 90) (effects (font (size 1.27 1.27)) (justify right)))
  (property "Footprint" "LED_SMD:LED_0603_1608Metric_Pad1.05x0.95mm_HandSolder" (at 84.455 113.03 0) (effects (font (size 1.27 1.27)) (hide yes)))
  (property "Datasheet" "~" (at 84.455 113.03 0) (effects (font (size 1.27 1.27)) (hide yes)))
  (property "Description" "" (at 84.455 113.03 0) (effects (font (size 1.27 1.27)) (hide yes)))
  (pin "1")
  (pin "2"))
 (symbol
  (lib_id "Device:C")
  (at 33.02 113.03 0)
  (unit 1)
  (exclude_from_sim no)
  (in_bom yes)
  (on_board yes)
  (dnp no)
  (fields_autoplaced yes)
  (property "Reference" "C3" (at 36.83 111.76 0) (effects (font (size 1.27 1.27)) (justify left)))
  (property "Value" "1uF" (at 36.83 114.3 0) (effects (font (size 1.27 1.27)) (justify left)))
  (property "Footprint" "Capacitor_SMD:C_0603_1608Metric_Pad1.08x0.95mm_HandSolder" (at 33.9852 116.84 0) (effects (font (size 1.27 1.27)) (hide yes)))
  (property "Datasheet" "~" (at 33.02 113.03 0) (effects (font (size 1.27 1.27)) (hide yes)))
  (property "Description" "" (at 33.02 113.03 0) (effects (font (size 1.27 1.27)) (hide yes)))
  (pin "1")
  (pin "2"))
 (symbol
  (lib_id "power:+VDC")
  (at 152.4 116.84 0)
  (unit 1)
  (exclude_from_sim no)
  (in_bom yes)
  (on_board yes)
  (dnp no)
  (fields_autoplaced yes)
  (property "Reference" "#PWR02" (at 152.4 119.38 0) (effects (font (size 1.27 1.27)) (hide yes)))
  (property "Value" "+VDC" (at 152.4 109.22 0) (effects (font (size 1.27 1.27))))
  (property "Footprint" "" (at 152.4 116.84 0) (effects (font (size 1.27 1.27)) (hide yes)))
  (property "Datasheet" "" (at 152.4 116.84 0) (effects (font (size 1.27 1.27)) (hide yes)))
  (property "Description" "" (at 152.4 116.84 0) (effects (font (size 1.27 1.27)) (hide yes)))
  (pin "1"))
 (sheet_instances
  (path ""
   (page "1"))))
